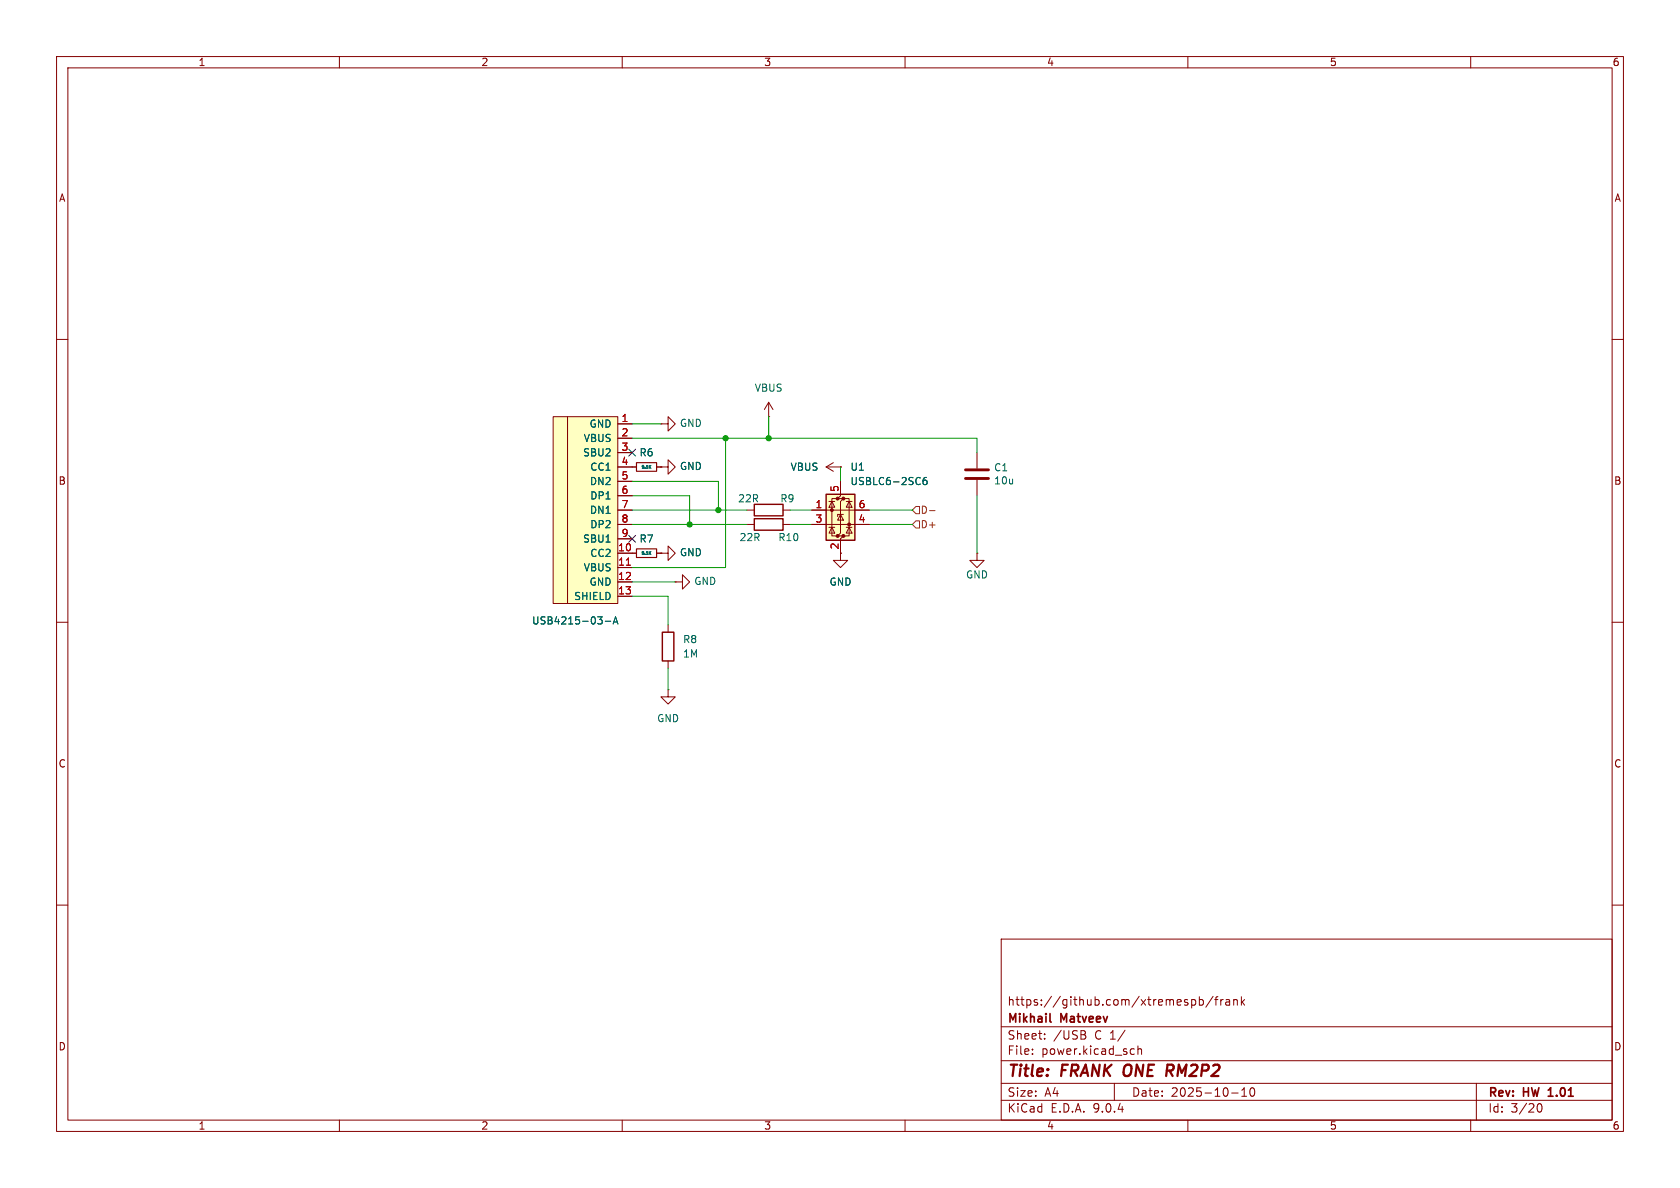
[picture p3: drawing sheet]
<svg xmlns="http://www.w3.org/2000/svg" width="297mm" height="210mm" viewBox="0 0 297 210" stroke-linecap="round" stroke-linejoin="round" font-family="sans-serif">
<g fill="none" stroke="#840000" stroke-width=".18">
<path d="M10 10h277v190h-277zM12 12h273v186h-273zM60 10v2M110 10v2M160 10v2M210 10v2M260 10v2M10 60h2M285 60h2M111.8 97.8h.7M116.1 97.8h.7M132.1 90.2h1.2"/>
<path d="M138.4 90.2h1.3M146 82.6l1.3 .7M146 82.6h2.6M147.3 81.8l-1.3 .8M148.6 82.6h.1M10 110h2M285 110h2M10 160h2M177 166h108v32h-108zM210.7 176.8l.4-.1 .3 .3v.4l-.2 .2h-.5M212 176.8l.5-.1 .2 .3v.4l-.1 .2h-.6M212 176.2v1.5"/>
<path d="M214.5 176.1l-1.3 2M214.7 176.7h.6M215.3 176.2l-.3 .2v1.3M215.8 176.7v1M216.2 176.7l-.2 .1-.2 .2M216.7 176.8h.6l.1 .9M217.4 177.1h-.5a.29 .29 0 0 0-.2 .3 .29 .29 0 0 0 .2 .3l.5-.1M218.1 176.8l.2-.1 .4 .1v.9M218.1 176.7v1M219.5 176.2v1.5M219.6 177.1l.4 .6M220 176.7l-.5 .6"/>
<path d="M285 160h2M60 198v2M110 198v2M160 198v2M177 194.5h108M177 191.5h108M177 187.5h108M177 181.5h108M182.5 186.3v.1M182.5 185.5v.1M184.7 183.6v.1M184.7 182.8v.1"/>
<path d="M191.6 182.9a.4 .4 0 0 1 .4 .4 .4 .4 0 0 1-.3 .4M191.7 182.3l.2 .2-.2 .3M197 191.5v3M200.1 185.4l.4 .1M200.5 186.3l-.4 .1M201.2 185.5l.2-.1 .3 .1 .1 .9M201.2 184.9v1.5M210 198v2M217.7 193.2h1.2M219.5 193.8h.9M219.5 192.7l.5-.4v1.5M221.1 192.4l.2-.1a.81 .81 0 0 1 .6 .6 .81 .81 0 0 1-.3 .8l-.1 .1a.81 .81 0 0 1-.4-1.4z"/>
<path d="M260 198v2M261 191.5v6.5M271.7 195.7l.2-.5 .2-.1a.81 .81 0 0 1 .6 .6 .81 .81 0 0 1-.3 .8h-.4l-.3-.5"/>
</g>
<path d="M185.6 180.5l.2 .2M273.7 193.8h.9M273.8 192.6l-.1 .1" fill="none" stroke="#840000" stroke-width=".3"/>
<path d="M206.4 188.2h.8M206.8 189.3l.5 .9M207.2 189.2l-.9 .1" fill="none" stroke="#840000" stroke-width=".4"/>
<path d="M133.3 89.2h5.1v2h-5.1z" fill="none" stroke="#840000" stroke-width=".25"/>
<path d="M112.5 97h3.6v1.6h-3.6z" fill="none" stroke="#840000" stroke-width=".2"/>
<path d="M114.8 97.7l.3 .3M115.1 97.5l-.3 .3" fill="none" stroke="#006464" stroke-width=".18"/>
<g fill="#ffffc2">
<path d="M97.8 73.7h2.5v33h-2.5z"/>
<path d="M100.3 73.7h8.9v33h-8.9z"/>
</g>
<g fill="none" stroke="#840000" stroke-width=".18">
<path d="M97.8 73.7h2.5v33h-2.5zM100.3 73.7h8.9v33h-8.9zM109.2 74.9h2.6M109.2 77.5h2.6M116.8 74.9h1.3v-1.2l1.3 1.2-1.3 1.3v-1.3M116.8 74.9h.1M135.9 73.7h.1M135.9 71.1l-.8 1.3M135.9 71.1l.8 1.3M135.9 71.1v2.6M109.2 80h2.6M109.2 82.6h3.3"/>
<path d="M109.2 85.1h2.6M109.2 87.6h2.6M109.2 90.2h2.6M109.2 92.7h2.6M109.2 95.3h2.6M109.2 97.8h2.6M116.1 82.6h.7M116.8 97.8h1.3v-1.3l1.3 1.3-1.3 1.3v-1.3M116.8 97.8h.1M116.8 82.6h1.3v-1.3l1.3 1.3-1.3 1.2v-1.2M116.8 82.6h.1M132.1 92.7h1.2"/>
<path d="M138.4 92.7h1.3M172.7 97.8v1.3h1.3l-1.3 1.2-1.3-1.2h1.3M172.7 97.8h.1M172.7 80v2.8M172.7 84.8v2.8M109.2 100.3h2.6M109.2 102.9h2.6M109.2 105.4h2.6M118.1 110.5v1.3M118.1 116.8v1.3M119.4 102.9h1.2v-1.3l1.3 1.3-1.3 1.2v-1.2M119.4 102.9h.1"/>
<path d="M118.1 121.9v1.3h1.3l-1.3 1.3-1.3-1.3h1.3M118.1 121.9h.1"/>
</g>
<path d="M110.7 99.9h.8" fill="none" stroke="#a90000" stroke-width=".18"/>
<path d="M114.8 82.5l.3 .3M115.1 82.3l-.3 .3M105.7 109h.8l-.5 .5M106.4 109.6v.6M107 109.8h1M108.4 110.3l.4-1.3 .4 1.3M108.5 109.9h.6" fill="none" stroke="#006464" stroke-width=".18"/>
<path d="M170.7 83.1h4.1M170.7 84.6h4.1" fill="none" stroke="#840000" stroke-width=".51"/>
<path d="M112.5 81.8h3.6v1.5h-3.6z" fill="none" stroke="#840000" stroke-width=".2"/>
<path d="M133.3 91.7h5.1v2h-5.1zM117.1 111.8h2v5h-2z" fill="none" stroke="#840000" stroke-width=".25"/>
<path d="M146 87.4h5.1v8.1h-5.1z" fill="#ffffc2"/>
<g fill="#840000" stroke="#840000" stroke-width=".18">
<circle cx="147.1" cy="90.2" r=".25"/>
<circle cx="148.1" cy="88.1" r=".25"/>
<circle cx="148.1" cy="94.7" r=".25"/>
<circle cx="149.1" cy="88.1" r=".25"/>
<circle cx="149.1" cy="94.7" r=".25"/>
<circle cx="150.1" cy="92.7" r=".25"/>
</g>
<g fill="none" stroke="#840000" stroke-width=".18">
<path d="M109.2 74.9h2.6M109.2 77.5h2.6M109.2 90.2h2.6M109.2 92.7h2.6M109.2 82.6h3.3M109.2 80h2.6M109.2 85.1h2.6M109.2 87.6h2.6M109.2 95.3h2.6M109.2 97.8h3.3M116.1 82.6h.7M116.1 97.8h.7"/>
<path d="M116.8 97.8h.1M116.8 82.6h.1M143.5 90.2h10.2M143.5 92.7h10.2M146.6 93.2h1M146.6 88.6h1M147.1 88.6l.5 1.1h-1zM147.1 93.2l.5 1h-1zM148.1 88.1h-1v6.6h1M148.6 85.1v2.5l-.5 .5h1l-.5 .5v5.6l-.5 .5h1l-.5 .6v3.8h1.3l-1.3 1.2-1.3-1.2h1.3M148.6 90.9l.5 1h-1zM148.6 82.6h.1"/>
<path d="M149.1 90.9h-1v.4M149.1 88.1h1v6.6h-1M149.6 93.2h1M149.6 88.6h1M150.1 88.6l.5 1.1h-1zM150.1 93.2l.5 1h-1zM109.2 100.3h2.6M109.2 102.9h2.6M109.2 105.4h2.6"/>
</g>
<path d="M146 87.4h5.1v8.1h-5.1z" fill="none" stroke="#840000" stroke-width=".25"/>
<path d="M114.8 82.5l.3 .3M114.8 97.7l.3 .3M115.1 82.3l-.3 .3M115.1 97.5l-.3 .3M163.8 84.4l-.4 .1a.86 .86 0 0 0 0 1.2l.4-.2 .1-.4-.2-.2h-.3l-.2 .2M105.7 109h.8l-.5 .5M106.4 109.6v.6M107 109.8h1M108.4 110.3l.4-1.3 .4 1.3M108.5 109.9h.6" fill="none" stroke="#006464" stroke-width=".18"/>
<path d="M161.9 92.1h.7v1.2h-.7l-.6-.6zM161.9 89.5h.7v1.3h-.7l-.6-.6zM164.3 90.3h1" fill="none" stroke="#725600" stroke-width=".18"/>
<g fill="none" stroke="#009600" stroke-width=".18">
<path d="M111.8 77.5h60.9v2.5M111.8 74.9h5M128.3 77.5v22.8h-16.5M135.9 73.7v3.8M111.8 90.2h20.3M111.8 85.1h15.2v5.1M111.8 87.6h10.1v5.1M111.8 92.7h20.3M139.7 90.2h3.8M139.7 92.7h3.8M148.6 82.6v2.5M153.7 90.2h7.6"/>
<path d="M153.7 92.7h7.6M172.7 87.6v10.2M111.8 105.4h6.3v5.1M111.8 102.9h7.6M118.1 118.1v3.8"/>
</g>
<path d="M111.2 79.4l1.2 1.2M112.4 79.4l-1.2 1.2M111.2 94.6l1.2 1.3M112.4 94.6l-1.2 1.3" fill="none" stroke="#000084" stroke-width=".18"/>
<path d="M110.7 99.9h.8" fill="none" stroke="#a90000" stroke-width=".18"/>
<g fill="#009600" stroke="#009600" stroke-width=".18">
<circle cx="121.9" cy="92.7" r=".46"/>
<circle cx="128.3" cy="77.5" r=".46"/>
<circle cx="135.9" cy="77.5" r=".46"/>
<circle cx="127" cy="90.2" r=".46"/>
</g>
<g font-size="2.8" fill="#840000">
<text x="178" y="190.9">Title:</text>
<text x="187.7" y="190.9">FRANK ONE</text>
<text x="207.8" y="190.9">RM2P2</text>
</g>
<g font-size="2.1" fill="#840000">
<text x="178" y="178">https://github.com/xtremespb/frank</text>
<text x="178" y="184">Sheet:</text>
<text x="178" y="181.2">Mikhail</text>
<text x="186.2" y="184">/USB</text>
<text x="187.6" y="181.2">Matveev</text>
<text x="193.6" y="184">C 1/</text>
<text x="178" y="186.7">File:</text>
<text x="184.1" y="186.7">power.kicad_sch</text>
<text x="178" y="196.9">KiCad</text>
<text x="178" y="194.1">Size:</text>
<text x="184.7" y="194.1">A4</text>
<text x="185.7" y="196.9">E.D.A.</text>
<text x="193.3" y="196.9">9.0.4</text>
<text x="200" y="194.1">Date:</text>
<text x="207" y="194.1">2025-10-10</text>
<text x="263" y="194.3">Rev:</text>
<text x="263" y="196.9">Id:</text>
<text x="267.1" y="196.9">3/20</text>
<text x="269.4" y="194.3">HW</text>
<text x="274.4" y="194.3">1.01</text>
</g>
<g font-size="1.8" fill="#840000">
<text x="35" y="11.9">1</text>
<text x="85" y="11.9">2</text>
<text x="135" y="11.9">3</text>
<text x="185" y="11.9">4</text>
<text x="235" y="11.9">5</text>
<text x="285" y="11.9">6</text>
<text x="10.3" y="35.9">A</text>
<text x="285.3" y="35.9">A</text>
<text x="10.3" y="85.9">B</text>
<text x="285.3" y="85.9">B</text>
<text x="10.3" y="135.9">C</text>
<text x="285.3" y="135.9">C</text>
<text x="10.3" y="185.9">D</text>
<text x="285.3" y="185.9">D</text>
<text x="35" y="199.9">1</text>
<text x="85" y="199.9">2</text>
<text x="135" y="199.9">3</text>
<text x="185" y="199.9">4</text>
<text x="235" y="199.9">5</text>
<text x="285" y="199.9">6</text>
</g>
<g font-size="1.8" fill="#006464">
<text x="133.3" y="69.4">VBUS</text>
<text x="104.1" y="75.8">GND</text>
<text x="120.1" y="75.7">GND</text>
<text x="103" y="80.9">SBU2</text>
<text x="103.1" y="78.3">VBUS</text>
<text x="104.3" y="83.4">CC1</text>
<text x="113" y="80.9">R6</text>
<text x="120.1" y="83.3">GND</text>
<text x="139.7" y="83.4">VBUS</text>
<text x="150.3" y="83.4">U1</text>
<text x="175.7" y="83.5">C1</text>
<text x="104.2" y="86">DN2</text>
<text x="104.3" y="88.5">DP1</text>
<text x="130.4" y="89">22R</text>
<text x="137.9" y="89">R9</text>
<text x="150.3" y="86">USBLC6-2SC6</text>
<text x="175.7" y="85.8">10u</text>
<text x="104.2" y="91">DN1</text>
<text x="104.3" y="93.6">DP2</text>
<text x="130.6" y="95.9">22R</text>
<text x="137.5" y="95.9">R10</text>
<text x="103" y="96.1">SBU1</text>
<text x="103.1" y="101.2">VBUS</text>
<text x="104.3" y="98.7">CC2</text>
<text x="113" y="96.1">R7</text>
<text x="120.1" y="98.5">GND</text>
<text x="101.4" y="106.3">SHIELD</text>
<text x="104.1" y="103.7">GND</text>
<text x="122.6" y="103.6">GND</text>
<text x="146.6" y="103.7">GND</text>
<text x="170.7" y="102.5">GND</text>
<text x="94" y="110.6">USB4215-03-A</text>
<text x="120.7" y="113.9">R8</text>
<text x="120.7" y="116.4">1M</text>
<text x="116.1" y="127.9">GND</text>
</g>
<g font-size="1.8" fill="#a90000">
<text x="109.8" y="74.7">1</text>
<text x="109.8" y="77.2">2</text>
<text x="109.8" y="79.8">3</text>
<text x="109.8" y="82.3">4</text>
<text x="109.8" y="84.8">5</text>
<text x="109.8" y="87.4">6</text>
<text x="109.8" y="89.9">7</text>
<text x="144.1" y="89.9">1</text>
<text x="148.3" y="87.1" transform="rotate(-90 148.3 87.1)">5</text>
<text x="151.7" y="89.9">6</text>
<text x="109.8" y="92.5">8</text>
<text x="109.8" y="95">9</text>
<text x="144.1" y="92.5">3</text>
<text x="151.7" y="92.5">4</text>
<text x="109.2" y="97.5">10</text>
<text x="109.2" y="100.1">11</text>
<text x="148.3" y="97.2" transform="rotate(-90 148.3 97.2)">2</text>
<text x="109.2" y="102.6">12</text>
<text x="109.2" y="105.2">13</text>
</g>
<g font-size="1.8" fill="#725600">
<text x="162.7" y="93.6">D+</text>
<text x="162.7" y="91">D-</text>
</g>
<g font-size=".7" fill="#006464">
<text x="113.3" y="83">5.1K</text>
<text x="113.3" y="98.2">5.1K</text>
</g>
</svg>
